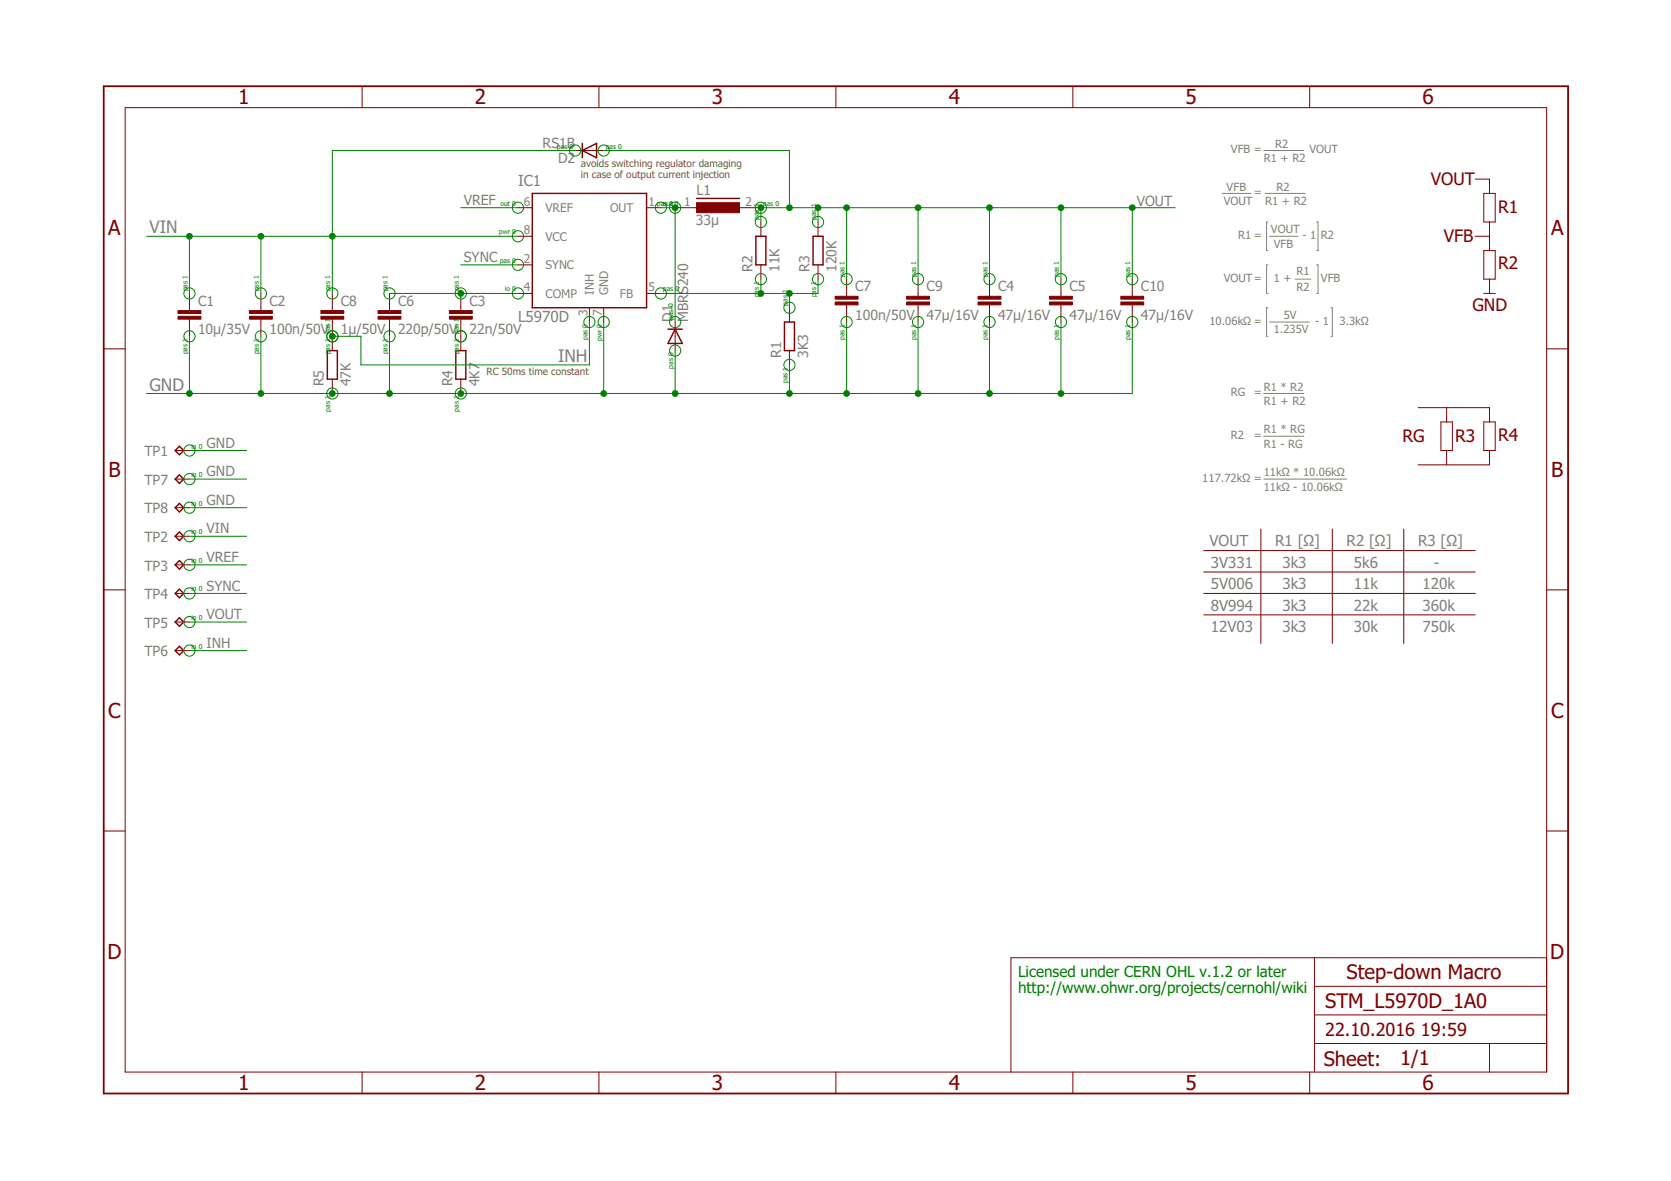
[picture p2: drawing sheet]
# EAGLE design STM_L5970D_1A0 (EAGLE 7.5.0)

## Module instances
DCDC1 = STM_L5970D_1A0

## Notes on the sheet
- Step-down Macro
- Licensed under CERN OHL v.1.2 or later
  http://www.ohwr.org/projects/cernohl/wiki

## Module STM_L5970D_1A0
Ports: VIN(pwr) GND(pwr) VOUT(out) SYNC(io) VREF(out) INH(io)

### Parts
C1  10µ/35V  X7R-10000000P-1210  [1210]
C2  100n/50V  X7R-100000P-1206  [1206]
C3  22n/50V  X7R-22000P-1206  [1206]
C4  47µ/16V  X5R-47000000P-1210  [1210]
C5  47µ/16V  X5R-47000000P-1210  [1210]
C6  220p/50V  NP0-220P-1206  [1206]
C7  100n/50V  X7R-100000P-1206  [1206]
C8  1µ/50V  X7R-1000000P-1206  [1206]
C9  47µ/16V  X5R-47000000P-1210  [1210]
C10  47µ/16V  X5R-47000000P-1210  [1210]
D1  MBRS240  [DO214AA]
D2  RS1B  [DO214AC]
IC1  L5970D  [SOIC08]
L1  33µ  PISM-330X  [PISM]
R1  3K3  RC1206-3300  [1206]
R2  11K  RC1206-11000  [1206]  (variant 3V3: 5K6)  (variant 9V0: 22K)  (variant 12V0: 30K)
R3  120K  RC1206-120000  [1206]  (not fitted in variant 3V3)  (variant 9V0: 360K)  (variant 12V0: 750K)
R4  4K7  RC1206-4700  [1206]
R5  47K  RC1206-47000  [1206]
TP1  TPB1,27  [B1,27]
TP2  TPB1,27  [B1,27]
TP3  TPB1,27  [B1,27]
TP4  TPB1,27  [B1,27]
TP5  TPB1,27  [B1,27]
TP6  TPB1,27  [B1,27]
TP7  TPB1,27  [B1,27]
TP8  TPB1,27  [B1,27]

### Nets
GND: C1.2 C2.2 C4.2 C5.2 C6.2 C7.2 C9.2 C10.2 D1.A IC1.7(GND) R1.1 R4.1 R5.1 TP1.TP TP7.TP TP8.TP
INH: C8.2 IC1.3(INH) R5.2 TP6.TP
N$1: D1.C IC1.1(OUT) L1.1
N$2: IC1.5(FB) R1.2 R2.1 R3.1
N$3: C3.1 C6.1 IC1.4(COMP)
N$4: C3.2 R4.2
SYNC: IC1.2(SYNC) TP4.TP
VIN: C1.1 C2.1 C8.1 D2.C IC1.8(VCC) TP2.TP
VOUT: C4.1 C5.1 C7.1 C9.1 C10.1 D2.A L1.2 R2.2 R3.2 TP5.TP
VREF: IC1.6(VREF) TP3.TP

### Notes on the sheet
- R2
- VFB = | VOUT
- R1 + R2
- avoids switching regulator damaging
  in case of output current injection
- VOUT
- VFB | R2
- =
- VOUT | R1 + R2
- R1
- VOUT
- R1 | = | - 1 | R2 | VFB
- VFB
- R2
- R1
- VOUT | = | 1 + | VFB
- R2
- GND
- 5V
- 10.06kΩ | = | - 1 | 3.3kΩ
- 1.235V
- RC 50ms time constant
- R1 * R2
- RG | =
- R1 + R2
- R1 * RG
- R2 | = | RG | R3 | R4
- R1 - RG
- 11kΩ * 10.06kΩ
- 117.72kΩ | =
- 11kΩ - 10.06kΩ
- VOUT | R1 [Ω] | R2 [Ω] | R3 [Ω]
- 3V331 | 3k3 | 5k6 | -
- 5V006 | 3k3 | 11k | 120k
- 8V994 | 3k3 | 22k | 360k
- 12V03 | 3k3 | 30k | 750k
- Step-down Macro
- Licensed under CERN OHL v.1.2 or later
  http://www.ohwr.org/projects/cernohl/wiki

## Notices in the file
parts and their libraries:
omcResistor: Copyright & License
This library is licensed under the Lesser General Public License, Version 3.
More Information about the General Public License is available at http://www.gnu.org/copyleft/lgpl.html.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
omcDiode: This library is licensed under the General Public License, Version 3.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
